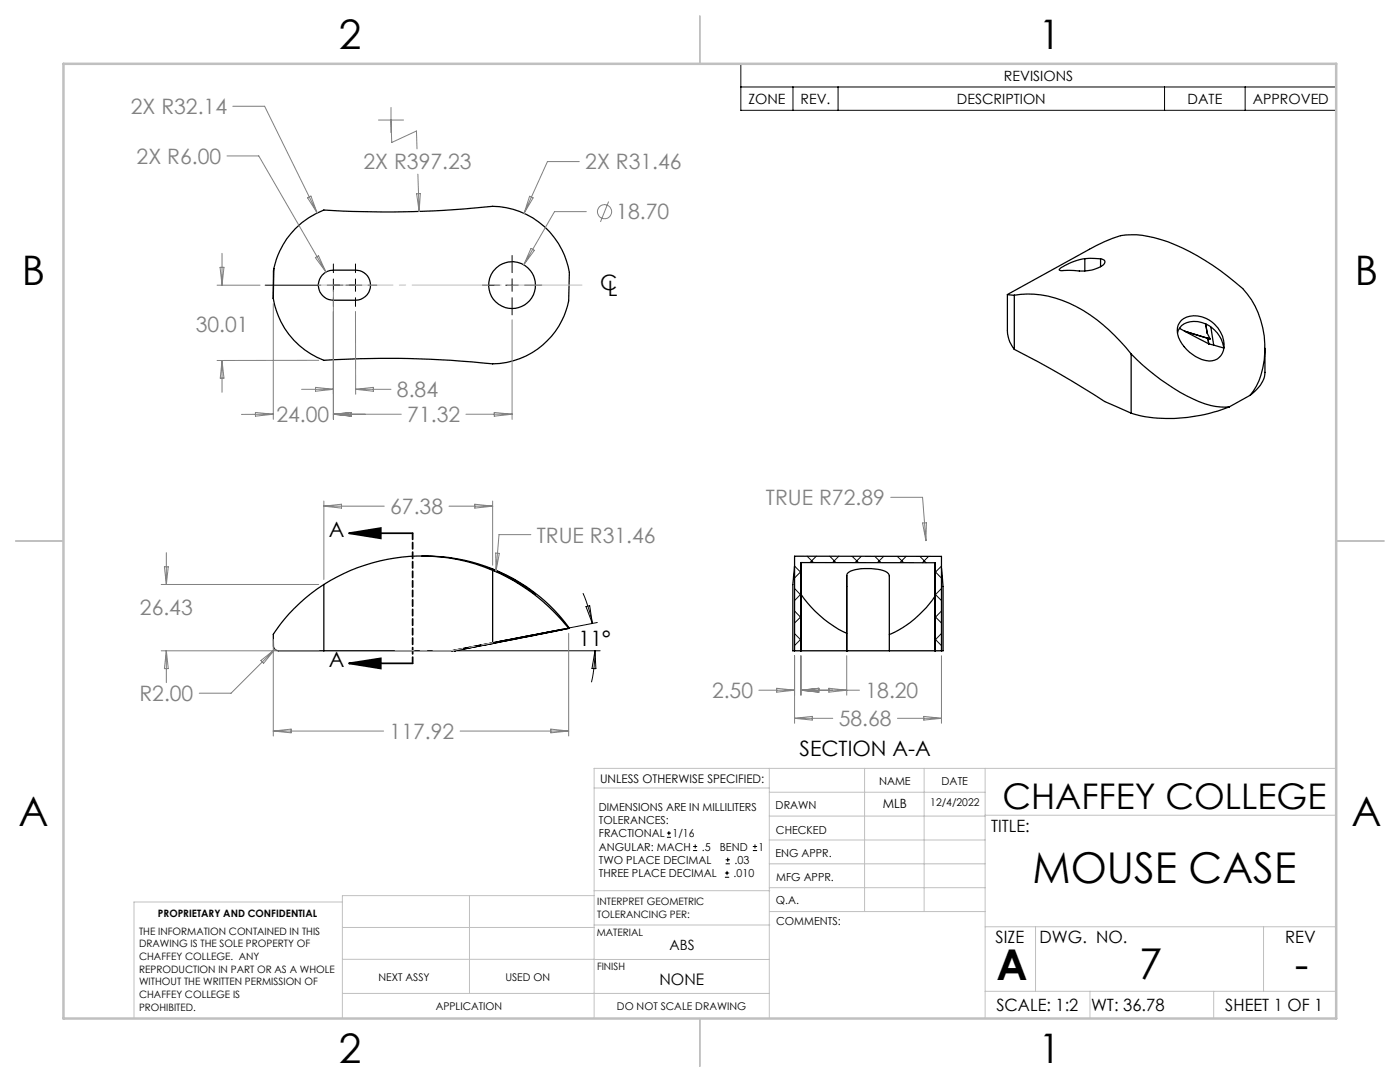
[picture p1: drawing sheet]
<svg xmlns="http://www.w3.org/2000/svg" width="279mm" height="216mm" viewBox="0 0 279 216" stroke-linecap="round" stroke-linejoin="round" font-family="sans-serif">
<g fill="none" stroke="#000" stroke-width=".25">
<path d="M54.6 53.6a16 16 0 0 1 10-11.7 202.3 202.3 0 0 0 33.7-.7 15.7 15.7 0 0 1 15.3 13.2l-.1 5.6a15.5 15.5 0 0 1-17.2 12.4 195.9 195.9 0 0 0-31.7-.5 16 16 0 0 1-10.1-12.4M54.6 53.6l-.1 5.9M64.3 54.9a2.86 2.86 0 0 1 2.2-1h3a3.9 3.9 0 0 1 3.9 1.2 3 3 0 0 1-2.5 4.8h-2.9a4.5 4.5 0 0 1-3.3-.6 3 3 0 0 1-.4-4.4zM201 58.8v7.1a6.2 6.2 0 0 0 1.4 3.8M202.4 58.9l-1.4-.1 16.4-9.1a30.7 30.7 0 0 1 6.2-2.7 21.4 21.4 0 0 1 12.4 2.5 52.2 52.2 0 0 1 12 8.1 17.9 17.9 0 0 1 2.8 19.4l-1.3 1.9M202.4 58.9a21.5 21.5 0 0 1 16.6 5l3.4 3 3.3 3.7M202.4 58.9v10.8M216.5 51.6a10.5 10.5 0 0 0-5.1 2.2l.3 .2 1.6-.1a12.8 12.8 0 0 0 5-.1 2.71 2.71 0 0 0 2.2-1.6l-.2-.3-.7-.3M216.5 51.6h3.1M216.5 51.6v2.5M219.6 51.6v1.6M202.4 69.7a188.5 188.5 0 0 1 18.1 10.4l5.2 2.3"/>
<path d="M225.7 70.6a42.5 42.5 0 0 0 14.8 10 11.6 11.6 0 0 0 4.9 .6M225.7 70.6v11.8M235 66.5a3.3 3.3 0 0 1 4-2.3 6.3 6.3 0 0 1 5.2 5.3l-2-.6M235.4 65.5l1 .6M235.8 63.9a5.2 5.2 0 0 1 7.3 1.5 4.5 4.5 0 0 1 .2 5.9 3.8 3.8 0 0 1-4.7-.1 7.3 7.3 0 0 1-3.7-5.2 2.66 2.66 0 0 1 .9-2.1zM236.4 66.1l5.1 1.5M236.4 66.1l4.7 1.4M236.4 66.1l4.8 2.5M240.6 64.6l.3 1.9M240.6 64.7l.3 1.8M240.9 66.5l.6 1.1M241.1 67.5h.1"/>
<path d="M241.1 67.5l.1 1.1M241.1 67.5l.4 .1M241.2 68.6l1 .3M241.7 65.3l.5 3.6M249.5 78.9l-4.1 2.3M252.4 69.5v4.8a6.2 6.2 0 0 1-2.9 4.6M245.4 81.2a31.6 31.6 0 0 1-19 1.5l-.7-.3M64.6 116.6a32.9 32.9 0 0 0-10.1 10l.1 2.3a1.04 1.04 0 0 0 1.4 1h8.6M64.6 116.6v13.3M84.2 110.9a35.5 35.5 0 0 1 29.4 14.5M97.5 113.3a39.8 39.8 0 0 1 9.4 5.3 32.7 32.7 0 0 0-9.3-5.3M98.3 113.8a38.4 38.4 0 0 1 15.2 11.6"/>
<path d="M98.3 113.8a36.4 36.4 0 0 0-33.7 2.8M98.3 113.8l.1 14.6M158.6 113l-.4 3.6v13.3h.4M159.8 112.3l.1 17.6M159.8 112.3h26.9M159.8 112.3v17.6M159.9 118.6a23.1 23.1 0 0 0 9.1 7.8M169 114.9a1.8 1.8 0 0 1 1.7-1.2 10.6 10.6 0 0 1 6.4 .5l.4 .7v15M169 114.9v2.2M169 114.9v15M186.6 119a21.1 21.1 0 0 1-9.1 7.6M186.7 112.3l-.1 17.6"/>
<path d="M186.7 112.3v17.6M187.9 113.3l.3 3.8v12.8h-.3M64.6 129.9h25.5M90.1 129.9h.6M90.7 129.8v.1M90.7 129.9h.1M91.9 129.5l.1 .1M92 129.6l-1.3 .3M98.3 128.3l-8.2 1.6M98.4 128.4l-6.4 1.2M98.4 128.3l13.9-2.7-13.9 2.8M98.4 128.3l-8.3 1.6"/>
<path d="M113.5 125.4l-15.2 2.9M113.5 125.4h.1M113.6 125.4l-22.9 4.5M158.6 129.9h1.2M158.6 129.9v-18.9h29.3v18.9M159.8 129.9h.1M159.9 129.9h9.1M169 129.9h8.5M169 129.9h.1M177.5 129.9h9.1M186.6 129.9h.1M186.7 129.9h1.2"/>
<circle cx="102.2" cy="56.9" r="4.7"/>
</g>
<g fill="none" stroke="#000" stroke-width=".2">
<path d="M147.8 12.7h118.9v9.3h-118.9zM147.8 17.4h118.9M158.3 17.4v4.6M167.3 17.4v4.6M232.4 17.4v4.6M248.5 17.4v4.6M52.9 56.9h11.1M65.3 56.9h3.1M66.5 52.7v1.7M66.5 55.7v2.4M66.5 59.4v1.7M69 56.9h3.2"/>
<path d="M70.9 52.7v1.7M70.9 55.7v2.4M70.9 59.4v1.7M73.4 56.9h1.8M96.3 56.9h3.4M100.9 56.9h2.5M102.2 51v3.4M102.2 55.6v2.5M102.2 59.4v3.4M104.7 56.9h3.4M116.3 118.4a29.9 29.9 0 0 1 1.9 6M158.6 117.4l1.2 1.3"/>
<path d="M158.6 113l1.2 1.2M159.8 114.1l-1.2 1.2M159.8 118.6l-1.2 1.2M161.1 111l1.2 1.3M162.9 111l-1.3 1.3M165.6 111l1.2 1.3M167.4 111l-1.2 1.3M170.1 111l1.2 1.3M171.9 111l-1.3 1.3M174.6 111l1.2 1.3M176.4 111l-1.3 1.3M179.1 111l1.2 1.3"/>
<path d="M180.8 111l-1.2 1.3M183.6 111l1.2 1.3M185.3 111l-1.2 1.3M186.7 118.6l1.2 1.2M186.7 114.1l1.2 1.3M187.9 113l-1.2 1.2M187.9 117.4l-1.2 1.3M91.1 129.9h28.7M116.9 121l.8-.1 .5 3.5zM118.7 129.9l.2 3.5h-.8zM118.7 129.9a27.9 27.9 0 0 1-.7 6.2M119.2 124.2l-19.9 3.9"/>
<path d="M158.6 126.4l1.2 1.3M158.6 121.9l1.2 1.3M159.8 123.1l-1.2 1.2M159.8 127.6l-1.2 1.2M186.7 127.6l1.2 1.2M186.7 123.1l1.2 1.2M187.9 121.9l-1.2 1.3M187.9 126.4l-1.2 1.3M133.1 167.1h.8M133.1 166.2h.8M133.5 165.8v.9M138.3 169.7h.8"/>
<path d="M138.3 168.9h.8M138.7 168.5v.8M144.7 175h.8M144.7 174.2h.8M144.8 172.4h.9M144.8 171.6h.9M145.1 173.8v.8M145.2 171.1v.9M150.2 169.7h.9M150.2 168.9h.9M150.7 168.5v.8"/>
</g>
<g fill="none" stroke="#808080" stroke-width=".2">
<path d="M45.3 31.1h6.3l13.5 23.2M46.5 21.2h6.3l10.5 21.3M61.4 39.5l.7-.4 1.2 3.4zM75.5 24h5M78 24l.2 4.4 4.9-2.3 .1 3.6M78 21.4v5.1M83.1 38.7l.8-.1-.3 3.6zM83.4 34.7l.2 7.5M105.7 39.2l.7 .3-1.8 3zM115.6 32.2h-6.3l-4.7 10.3M43.3 56.9h8.6M43.9 53.3h.8l-.4 3.6z"/>
<path d="M44.3 50.6v6.3M62.9 51.4l.7-.4 1.5 3.3zM66.5 57.9v25.8M106 49.6l.6 .4-2.1 2.8zM117 42.2h-6.3l-6.2 10.6M121.5 40.2l-1.7 4.1M44.3 71.9v6.4M44.3 71.9l.4 3.6h-.7zM54.5 60.6v23.1M60.2 77.7h6.3M63 77.3l3.5 .4-3.5 .4zM63.6 71.9h-20.3"/>
<path d="M70.9 62.2l.1 16.5M71 77.7h7M71 77.7l3.5-.4v.8zM102.2 63.8v19.9M51 82.3l3.5 .4-3.5 .3zM54.5 82.7h-6.3M64.6 100v15.6M66.5 82.7h13.6M66.5 82.7l3.6-.4v.7zM93 82.7h9.2M98.3 100v12.8M98.6 82.3l3.6 .4-3.6 .3z"/>
<path d="M177.8 99.2h6.3l.7 8.7M32.2 116.6h31.4M32.8 113.1h.8l-.4 3.5zM33.2 110.3v6.3M64.6 101h12.1M64.6 101l3.6-.4v.8zM89.6 101h8.7M94.8 100.6l3.5 .4-3.5 .4zM98.9 110.3l.8 .1-.7 3.5zM105.9 106.7h-6.3l-.6 7.2M184.1 104.4l.8-.1-.1 3.6zM32.2 129.9h31.4"/>
<path d="M33.2 129.9v6.3M33.2 129.9l.4 3.5h-.8zM52.1 131.8l2.8-2.2-2.3 2.8zM54.5 127.6v19.3M54.9 129.6l-8.8 8.7h-6.3M113.5 126.4v20.5M151.4 137.7h7.2M155 137.3l3.6 .4-3.6 .4zM158.6 130.8v13.5M159.8 130.8v7.9M159.8 137.7h11.7M159.8 137.7l3.6-.4v.8z"/>
<path d="M159.9 130.8v7.9M163.4 137.3v.8M165.4 137.3l3.6 .4-3.6 .4zM169 130.8v7.9M187.9 130.8v13.5M54.5 145.9h22.1M54.5 145.9l3.6-.4v.7zM91.8 145.9h21.7M109.9 145.5l3.6 .4-3.6 .3zM158.6 143.3h7.6M158.6 143.3l3.5-.4v.8zM179.1 143.3h8.8"/>
<path d="M184.4 142.9l3.5 .4-3.5 .4z"/>
<circle cx="120.6" cy="42.2" r="1.41"/>
</g>
<path d="M69.6 106.4h12.7M69.6 106.4l6.4-1v2zM69.6 132.4h12.7M69.6 132.4l6.4-1v2z" fill="none" stroke="#000" stroke-width=".35"/>
<path d="M82.4 106.4v26" fill="none" stroke="#000" stroke-width=".35" stroke-dasharray="1.3 .6"/>
<path d="M78.9 129.8h11.2" fill="none" stroke="#c0c0c0" stroke-width=".2" stroke-dasharray="15.2 1.3 1.3 1.3" stroke-dashoffset="11.5"/>
<path d="M90.1 129.8l8.2-1.6" fill="none" stroke="#c0c0c0" stroke-width=".2" stroke-dasharray="15.2 1.3 1.3 1.3" stroke-dashoffset="13"/>
<path d="M63.6 56.9h52.6" fill="none" stroke="#c0c0c0" stroke-width=".2" stroke-dasharray="15.2 1.3 1.3 1.3" stroke-dashoffset=".4"/>
<g fill="none" stroke="#c0c0c0" stroke-width=".2">
<path d="M118.6 157.2h34.9M153.5 153.3v49.9M153.5 158.1h43.1M172.5 153.3v28.6M184.4 153.3v28.6M196.6 153.3v49.9M266.7 153.3h-148.1v49.9M68.3 180h-41.6v23.2M93.7 178.7v19.5M118.6 178.7h-50.3v24.5M118.6 177.7h35M153.5 167.6h43.1"/>
<path d="M153.5 162.8h43.1M153.5 172.4h43.1M153.5 177.1h43.1M196.6 162.7h70.1M68.3 198.2h85.2M68.3 191.4l85.2 .1M68.3 185.1h50.3M118.6 184.6h35M153.6 181.9h43M196.6 197.8h70.1M196.6 184.9h70.1M206.7 184.9v12.9"/>
<path d="M217.5 197.8v5.4M242.2 197.8v5.4M252.2 184.9v12.9"/>
</g>
<path d="M139.7 3.2v9.5M3.1 107.9h9.6M266.7 107.9h9.5M139.7 203.2v9.6" fill="none" stroke="#c0c0c0" stroke-width=".25"/>
<path d="M12.7 12.7h254v190.5h-254z" fill="none" stroke="#c0c0c0" stroke-width=".5"/>
<path d="M69.6 106.4l6.4-1v2zM69.6 132.4l6.4-1v2z" fill="#000"/>
<g font-size="8.5">
<text x="206" y="176.2">MOUSE CASE</text>
<text x="198.9" y="195.5">A</text>
<text x="227.3" y="195.4">7</text>
<text x="258.4" y="195.4">-</text>
</g>
<g font-size="8.1">
<text x="67.6" y="9.7">2</text>
<text x="207.3" y="9.7">1</text>
<text x="4.4" y="57">B</text>
<text x="270.4" y="57">B</text>
<text x="3.7" y="164.9">A</text>
<text x="269.7" y="164.9">A</text>
<text x="67.6" y="212.2">2</text>
<text x="207.3" y="212.2">1</text>
</g>
<text font-size="7.1" x="200.1" y="161.4">CHAFFEY COLLEGE</text>
<g font-size="4.2" fill="#808080">
<text x="26.1" y="22.8">2X R32.14</text>
<text x="27.3" y="32.7">2X R6.00</text>
<text x="72.5" y="33.8">2X R397.23</text>
<text x="116.8" y="33.8">2X R31.46</text>
<text x="123" y="43.8">18.70</text>
<text x="39.1" y="66.2">30.01</text>
<text x="79.2" y="79.3">8.84</text>
<text x="55.2" y="84.3">24.00</text>
<text x="81.3" y="84.3">71.32</text>
<text x="152.9" y="100.8">TRUE R72.89</text>
<text x="77.9" y="102.6">67.38</text>
<text x="107.1" y="108.3">TRUE R31.46</text>
<text x="27.9" y="122.8">26.43</text>
<text x="27.8" y="139.9">R2.00</text>
<text x="142.1" y="139.3">2.50</text>
<text x="172.7" y="139.3">18.20</text>
<text x="77.8" y="147.4">117.92</text>
<text x="167.4" y="144.9">58.68</text>
</g>
<g font-size="4.2">
<text x="119.8" y="57.9">C</text>
<text x="121.3" y="59.1">L</text>
<text x="65.6" y="107.1">A</text>
<text x="115.5" y="128.9">11°</text>
<text x="65.6" y="133">A</text>
<text x="159.6" y="150.8">SECTION A-A</text>
</g>
<g font-size="3.4">
<text x="197.8" y="166">TITLE:</text>
<text x="198.7" y="188.1">SIZE</text>
<text x="207.5" y="188.1">DWG. NO.</text>
<text x="256.5" y="188.2">REV</text>
<text x="198.8" y="201.7">SCALE: 1:2</text>
<text x="217.7" y="201.8">WT: 36.78</text>
<text x="244.5" y="201.7">SHEET 1 OF 1</text>
</g>
<text font-size="3.2" x="131.6" y="196.6">NONE</text>
<g font-size="2.8">
<text x="200.4" y="16.1">REVISIONS</text>
<text x="149.4" y="20.7">ZONE</text>
<text x="159.8" y="20.7">REV.</text>
<text x="191" y="20.7">DESCRIPTION</text>
<text x="237" y="20.7">DATE</text>
<text x="250" y="20.7">APPROVED</text>
<text x="133.6" y="189.5">ABS</text>
</g>
<text font-size="2.5" x="176.2" y="161.3">MLB</text>
<text font-size="2.4" x="119.8" y="156.2">UNLESS OTHERWISE SPECIFIED:</text>
<g font-size="2.2">
<text x="119.5" y="161.8">DIMENSIONS ARE IN MILLILITERS</text>
<text x="154.8" y="161.4">DRAWN</text>
<text x="175.4" y="156.6">NAME</text>
<text x="187.9" y="156.7">DATE</text>
<text x="119.5" y="164.4">TOLERANCES:</text>
<text x="119.5" y="167.1">FRACTIONAL</text>
<text x="134.2" y="167.1">1/16</text>
<text x="154.9" y="166.3">CHECKED</text>
<text x="119.5" y="172.4">TWO PLACE DECIMAL</text>
<text x="119.5" y="169.7">ANGULAR: MACH</text>
<text x="140.1" y="169.7">.5</text>
<text x="143.6" y="169.7">BEND</text>
<text x="146.6" y="172.4">.03</text>
<text x="151.4" y="169.7">1</text>
<text x="154.8" y="171">ENG APPR.</text>
<text x="119.5" y="175">THREE PLACE DECIMAL</text>
<text x="146.4" y="175">.010</text>
<text x="154.9" y="175.7">MFG APPR.</text>
<text x="154.9" y="180.4">Q.A.</text>
<text x="154.9" y="184.6">COMMENTS:</text>
</g>
<g font-size="2.1">
<text x="185.7" y="160.7">12/4/2022</text>
<text x="75.5" y="195.7">NEXT ASSY</text>
<text x="100.9" y="195.7">USED ON</text>
<text x="86.9" y="201.5">APPLICATION</text>
<text x="123.1" y="201.6">DO NOT SCALE DRAWING</text>
</g>
<g font-size="2">
<text x="31.5" y="182.9">PROPRIETARY AND CONFIDENTIAL</text>
<text x="119.2" y="180.6">INTERPRET GEOMETRIC</text>
<text x="119.2" y="183.1">TOLERANCING PER:</text>
<text x="27.8" y="186.5">THE INFORMATION CONTAINED IN THIS</text>
<text x="27.8" y="189">DRAWING IS THE SOLE PROPERTY OF</text>
<text x="27.8" y="191.6">CHAFFEY COLLEGE. ANY</text>
<text x="119.1" y="186.7">MATERIAL</text>
<text x="27.8" y="194.1">REPRODUCTION IN PART OR AS A WHOLE</text>
<text x="27.8" y="196.6">WITHOUT THE WRITTEN PERMISSION OF</text>
<text x="119.1" y="193.5">FINISH</text>
<text x="27.8" y="199.1">CHAFFEY COLLEGE IS</text>
<text x="27.8" y="201.7">PROHIBITED.</text>
</g>
</svg>
